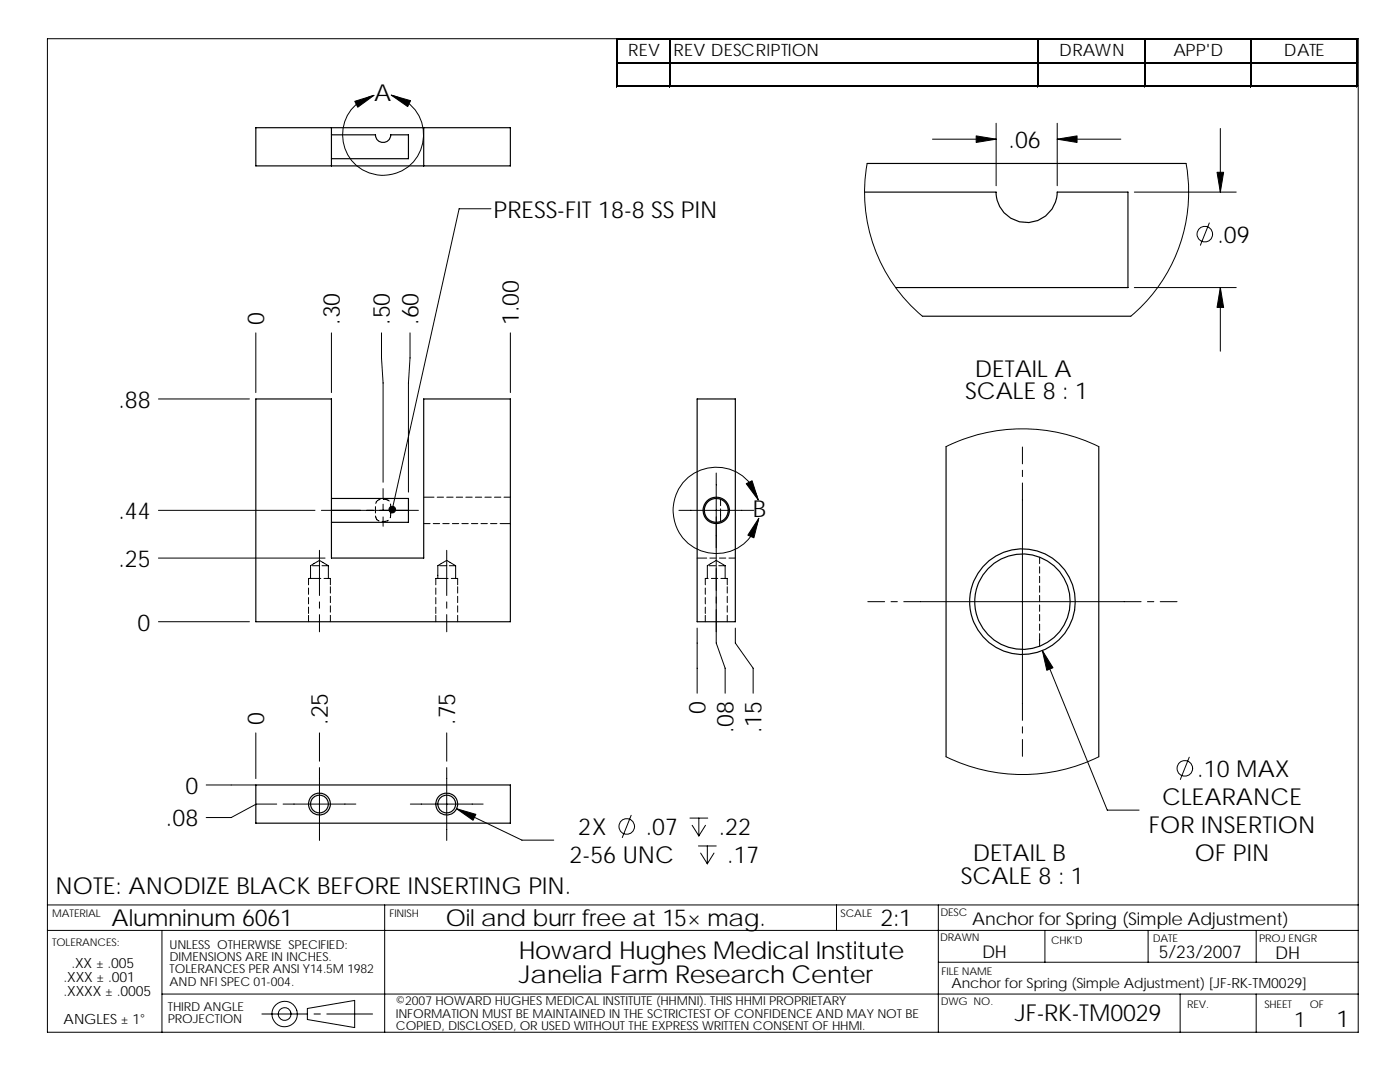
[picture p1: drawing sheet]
<svg xmlns="http://www.w3.org/2000/svg" width="279mm" height="216mm" viewBox="0 0 279 216" stroke-linecap="round" stroke-linejoin="round" font-family="sans-serif">
<g fill="none" stroke="#000" stroke-width=".2">
<path d="M9.5 7.7h261.6v198.3h-261.6zM78.1 19a8.1 8.1 0 0 1 5.1 12.3 8.1 8.1 0 0 1-13.4 .2 8.1 8.1 0 0 1 4.8-12.5M123 7.7v9.7M123.3 7.7h147.7M123.3 12.4h147.7M123.3 17.1h147.7M133.6 7.9v9.5M207.1 7.9v9.5M228.3 7.9v9.5M249.6 7.9v9.5M270.8 7.9v9.5M173.1 32.6a32.3 32.3 0 0 0 11 30.5"/>
<path d="M186.1 27.8h12.7M198.8 24.6v12.5M211 24.6v12.5M211 27.8h12.7M226.4 38.3h20.3M236.7 32.6a32.3 32.3 0 0 1-11 30.5M243.5 25.6v12.7M98 41.7h-6.4l-13.3 60M226.4 57.4h20.3M241.3 44.5l-1.7 4.4M243.5 57.4v12.7M31.6 79.6h18.2"/>
<path d="M51.1 66.4v11.9M66.1 66.4v11.9M76.1 66.4v5l.4 5v19.8M81.8 66.4v5l-.3 5v21.8M101.9 66.4v11.9M75.9 99.7a1.02 1.02 0 0 0-.9 .8M76.5 97.5v1.8M76.5 99.6l.9 .2 .3 .2M84.6 99.2h2M87.2 99.2h1.3M89.2 99.2h1.2M91.1 99.2h1.2"/>
<path d="M93 99.2h1.2M94.9 99.2h1.2M96.8 99.2h1.2M98.7 99.2h1.2M100.6 99.2h1.3M142.9 94.4v33.9l1.8 5v5M143.8 99.6v1.3M151.3 99.8a8.6 8.6 0 0 0-13.4-5 8.6 8.6 0 0 0 .4 14.3 8.6 8.6 0 0 0 13.1-5.7M188.8 89.1a34.5 34.5 0 0 1 30.5 0M204 89.2v3.4M204 93.8v1.3M204 96.4v47.3"/>
<path d="M31.6 111.4h33.3M31.6 101.8h31.3M61.6 117.3v1.3M61.6 119.2v1.3M62.4 112.9h1.2M63.8 109.8v9M64 115.4h-2.4v1.3M64.1 101.8h11.5M64.3 112.9h1.2M64.7 115.4h1.2v1.3M65.5 112.9v2.5M65.5 112.9l-1.7-1.1-1.8 1.1v2.5"/>
<path d="M65.9 117.1v1.2M65.9 119v1.2M74.9 101.1v1.3M74.9 103h.1a.91 .91 0 0 0 .6 .9M75.7 101.8h7.8M76.5 100.6v1.3M76.5 103.1v1.9M77.5 103.8l-.6 .2h-.6M77.9 100.6l.1 1.2M78 102.1l-.1 1.2M84.6 104.5h1.2M86.5 104.5h1.2"/>
<path d="M87 117.3v1.3M87 119.2v1.3M87.8 112.9h1.2M88.4 104.5h1.2M89.2 109.8v9M89.4 115.4h-2.4v1.3M89.7 112.9h1.2M90.1 115.4h1.2v1.3M90.3 104.5h1.2M90.9 112.9v2.5M90.9 112.9l-1.7-1.1-1.8 1.1v2.5M91.3 117.1v1.2"/>
<path d="M91.3 119v1.2M92.2 104.5h1.3M94.1 104.5h1.3M96 104.5h1.3M97.9 104.5h1.3M99.8 104.5h2.1M135.5 101.8h14.9M139.1 111.4h1.9M140.8 117.3v1.3M140.8 119.2v1.3M141.3 115.4h-.5v1.3M141.5 112.9h1.3"/>
<path d="M141.7 111.4h1.2M142 115.4h1.2M143.4 112.9h1.3M143.6 111.4h1.2M143.8 101.5v2.6M143.9 115.4h1.2v1.3M144.7 112.9v2.5M144.7 112.9l-1.8-1.1-1.7 1.1v2.5M145.1 117.1v1.2M145.1 119v1.2M145.5 111.4h1.2M207.5 111.2v1.3"/>
<path d="M207.5 113.1v1.3M207.5 115v1.3M207.5 116.9v1.3M207.5 118.8v1.3M31.6 124.1h18.2M61.6 122.8v1.3M61.6 121.1v1.3M63.8 120.1v1.3M63.8 122.6v3.5M65.9 120.9v1.3M65.9 122.8v1.3M87 122.8v1.3"/>
<path d="M87 121.1v1.3M89.2 120.1v1.3M89.2 122.6v3.5M91.3 120.9v1.3M91.3 122.8v1.3M139.1 125.3v13M140.8 122.8v1.3M140.8 121.1v1.3M145.1 120.9v1.3M145.1 122.8v1.3M146.7 125.3v3l3.6 5v5M173.2 120.1h3.4"/>
<path d="M177.8 120.1h1.3M180.4 120.1h47.3M207.5 120.7v1.3M207.5 122.6v1.3M207.5 124.5v1.3M207.5 126.4v2.5M208 129.8l13 31.8h6.3M229 120.1h1.3M231.5 120.1h3.4M41.1 156.6h10M51.1 146.2v9.2M63.8 146.2v5.7"/>
<path d="M63.8 153.2v14.5M89.2 146.2v5.7M89.2 153.2v14.5M188.8 151a34.5 34.5 0 0 0 30.5 0M204 145v1.3M204 147.6v3.3M237.3 151.1l-1.7 4.4M55.2 160.4h-4.1l-5 2.7h-5M56.5 160.4h14.5M81.9 160.4h14.5M91.1 161.4l13.1 6.2h6.3M126 162.7l-1.8 4.4"/>
<path d="M137.7 163.2h3.5M138.1 164.7l1.4 2.1M139.4 168.8h3.5M139.5 163.2v3.6M139.8 170.2l1.4 2.2M140.8 164.7l-1.3 2.1M141.2 168.8v3.6M142.5 170.2l-1.3 2.2M9.5 185.7h261.6M9.5 180.6h261.6M32.3 198.4h238.8M32.3 185.7v20.3"/>
<path d="M76.8 180.6v25.4M166.9 180.6v5.1M187.3 180.6v25.4M187.3 192h83.8M208.5 185.7v6.3M229.1 185.7v6.3M235.5 198.4v7.6M250.7 185.7v6.3M250.7 198.4v7.6M52.3 202.3h9.1M61.3 201.2l9.5-1.6v5.4l-9.5-1.6zM62.7 202.3h1.2"/>
<path d="M65.2 202.3h9.2"/>
<circle cx="240.4" cy="46.7" r="1.55"/>
<circle cx="236.5" cy="153.3" r="1.56"/>
<circle cx="125.1" cy="164.9" r="1.56"/>
<circle cx="56.8" cy="202.3" r="2.54"/>
<circle cx="56.8" cy="202.3" r="1.27"/>
</g>
<g fill="none" stroke="#000" stroke-width=".23">
<path d="M51.1 25.5h50.8v7.6h-50.8zM66.1 26.9h8.8a1.52 1.52 0 0 0 1.6 1.5 1.52 1.52 0 0 0 1.5-1.5h3.5v4.8h-15.4M66.1 25.5v7.6M84.6 25.5v7.6M172.6 38.3h26.2M173.1 32.6h63.6M198.8 38.4a6.1 6.1 0 0 0 6.1 6 6.1 6.1 0 0 0 6.1-6.1h14.1v19.1h-46.3M51.1 79.6h15v31.8h18.5v-31.8h17.3v44.5h-50.8zM139.1 79.6h7.6v44.5h-7.6zM184.1 63.1h41.6M66.1 99.5h15.4v2.7v2h-15.4M188.8 89.1v61.9"/>
<path d="M219.3 89.1v61.9M51.1 156.6h50.8v7.7h-50.8z"/>
<circle cx="142.9" cy="101.8" r="2.64"/>
<circle cx="142.9" cy="101.8" r="2.38"/>
<circle cx="204.1" cy="120.1" r="9.5"/>
<circle cx="204.1" cy="120.1" r="10.5"/>
<circle cx="63.8" cy="160.4" r="1.78"/>
<circle cx="63.8" cy="160.4" r="2.19"/>
<circle cx="89.2" cy="160.4" r="1.78"/>
<circle cx="89.2" cy="160.4" r="2.19"/>
</g>
<g fill="#000" stroke="#000" stroke-width=".2">
<path d="M70.8 20.2l3.8-1.2-3.2 2.4z" fill-rule="evenodd"/>
<path d="M78.1 19l3.8 1.1-.5 1.2z" fill-rule="evenodd"/>
<path d="M194.8 27.1l4 .7-4 .6z" fill-rule="evenodd"/>
<path d="M211 27.8l3.9-.7v1.3z" fill-rule="evenodd"/>
<path d="M242.9 34.4h1.3l-.7 3.9z" fill-rule="evenodd"/>
<path d="M243.5 57.4l.7 3.9h-1.3z" fill-rule="evenodd"/>
<path d="M148.9 96.5l1.2-.6 1.2 3.9z" fill-rule="evenodd"/>
<path d="M77.9 101.2l.6-.1 .4 .3a.66 .66 0 0 1-.1 .7 .66 .66 0 0 1-.7 .2l.2-.6-.2 .6a.66 .66 0 0 1-.5-.5 .66 .66 0 0 1 .3-.6z" fill-rule="evenodd"/>
<path d="M151.4 103.4l-.9 3.9-1.3-.5z" fill-rule="evenodd"/>
<path d="M208 129.8l2.1 3.4-1.2 .6z" fill-rule="evenodd"/>
<path d="M91.1 161.4l3.9 1.1-.6 1.2z" fill-rule="evenodd"/>
</g>
<path d="M123.3 7.8h147.7M123.3 12.5h147.7M207.2 7.9v9.5M270.9 7.9v9.5" fill="none" stroke="#000" stroke-width=".25"/>
<path d="M123.1 7.7v9.7M123.3 17.2h147.7M133.7 7.9v9.5M228.5 7.9v9.5M249.7 7.9v9.5" fill="none" stroke="#000" stroke-width=".28"/>
<g font-size="4.9">
<text x="103.6" y="191.3">Howard Hughes Medical Institute</text>
<text x="103.6" y="196.2">Janelia Farm Research Center</text>
</g>
<g font-size="4.7">
<text x="74.7" y="20.1">A</text>
<text x="201.3" y="29.5">.06</text>
<text x="98.5" y="43.4">PRESS-FIT 18-8 SS PIN</text>
<text x="243" y="48.5">.09</text>
<text x="52.7" y="64.8" transform="rotate(-90 52.7 64.8)">0</text>
<text x="67.8" y="64.8" transform="rotate(-90 67.8 64.8)">.30</text>
<text x="77.8" y="64.8" transform="rotate(-90 77.8 64.8)">.50</text>
<text x="83.5" y="64.8" transform="rotate(-90 83.5 64.8)">.60</text>
<text x="103.5" y="64.8" transform="rotate(-90 103.5 64.8)">1.00</text>
<text x="194.5" y="75.2">DETAIL A</text>
<text x="23.6" y="81.4">.88</text>
<text x="192.6" y="79.7">SCALE 8 : 1</text>
<text x="23.6" y="103.6">.44</text>
<text x="150.2" y="103.3">B</text>
<text x="23.6" y="113.1">.25</text>
<text x="27.5" y="125.8">0</text>
<text x="140.8" y="142.5" transform="rotate(-90 140.8 142.5)">0</text>
<text x="52.7" y="144.7" transform="rotate(-90 52.7 144.7)">0</text>
<text x="65.4" y="144.7" transform="rotate(-90 65.4 144.7)">.25</text>
<text x="90.8" y="144.7" transform="rotate(-90 90.8 144.7)">.75</text>
<text x="146.4" y="146.3" transform="rotate(-90 146.4 146.3)">.08</text>
<text x="152" y="146.3" transform="rotate(-90 152 146.3)">.15</text>
<text x="239" y="155.1">.10 MAX</text>
<text x="37" y="158.4">0</text>
<text x="231.9" y="160.6">CLEARANCE</text>
<text x="33.1" y="164.9">.08</text>
<text x="115.4" y="166.7">2X</text>
<text x="128.9" y="166.7">.07</text>
<text x="143.4" y="166.7">.22</text>
<text x="229.3" y="166.2">FOR INSERTION</text>
<text x="113.7" y="172.2">2-56 UNC</text>
<text x="145.1" y="172.2">.17</text>
<text x="194.1" y="171.9">DETAIL B</text>
<text x="238.4" y="171.7">OF PIN</text>
<text x="11.1" y="178.5">NOTE: ANODIZE BLACK BEFORE INSERTING PIN.</text>
<text x="191.8" y="176.4">SCALE 8 : 1</text>
<text x="22.3" y="184.9">Alumninum 6061</text>
<text x="89" y="184.8">Oil and burr free at 15× mag.</text>
<text x="175.7" y="184.8">2:1</text>
<text x="202.5" y="203.8">JF-RK-TM0029</text>
<text x="266.7" y="205">1</text>
</g>
<text font-size="4.2" x="258.3" y="204.9">1</text>
<g font-size="3.5">
<text x="194" y="184.6">Anchor for Spring (Simple Adjustment)</text>
<text x="196" y="191.2">DH</text>
<text x="231.3" y="191.2">5/23/2007</text>
<text x="254.5" y="191.3">DH</text>
</g>
<g font-size="3.4">
<text x="125.4" y="11.2">REV</text>
<text x="134.4" y="11.2">REV DESCRIPTION</text>
<text x="211.4" y="11.2">DRAWN</text>
<text x="234.2" y="11.2">APP'D</text>
<text x="256.2" y="11.2">DATE</text>
</g>
<g font-size="2.8">
<text x="12.7" y="195.9">.XXX ± .001</text>
<text x="14.3" y="193.1">.XX ± .005</text>
<text x="189.9" y="197.2">Anchor for Spring (Simple Adjustment) [JF-RK-TM0029]</text>
<text x="12.7" y="198.7">.XXXX ± .0005</text>
<text x="12.7" y="204.4">ANGLES ± 1°</text>
</g>
<g font-size="2.5">
<text x="33.8" y="189.3">UNLESS OTHERWISE SPECIFIED:</text>
<text x="33.8" y="191.8">DIMENSIONS ARE IN INCHES.</text>
<text x="33.8" y="196.7">AND NFI SPEC 01-004.</text>
<text x="33.8" y="194.2">TOLERANCES PER ANSI Y14.5M 1982</text>
<text x="33.5" y="201.7">THIRD ANGLE</text>
<text x="79" y="200.6">©2007 HOWARD HUGHES MEDICAL INSTITUTE (HHMNI). THIS HHMI PROPRIETARY</text>
<text x="79" y="203">INFORMATION MUST BE MAINTAINED IN THE SCTRICTEST OF CONFIDENCE AND MAY NOT BE</text>
<text x="33.5" y="204.2">PROJECTION</text>
<text x="79" y="205.5">COPIED, DISCLOSED, OR USED WITHOUT THE EXPRESS WRITTEN CONSENT OF HHMI.</text>
</g>
<g font-size="2.1">
<text x="10.4" y="182.9">MATERIAL</text>
<text x="77.7" y="183">FINISH</text>
<text x="167.8" y="182.9">SCALE</text>
<text x="187.7" y="182.8">DESC</text>
<text x="10.4" y="188.8">TOLERANCES:</text>
<text x="187.6" y="187.8">DRAWN</text>
<text x="209.8" y="188.3">CHK'D</text>
<text x="230" y="187.9">DATE</text>
<text x="251.3" y="187.9">PROJ ENGR</text>
<text x="187.9" y="194.5">FILE NAME</text>
<text x="187.7" y="200.6">DWG NO.</text>
<text x="236.9" y="201.2">REV.</text>
<text x="252.3" y="201.1">SHEET</text>
<text x="261.4" y="201.1">OF</text>
</g>
</svg>
